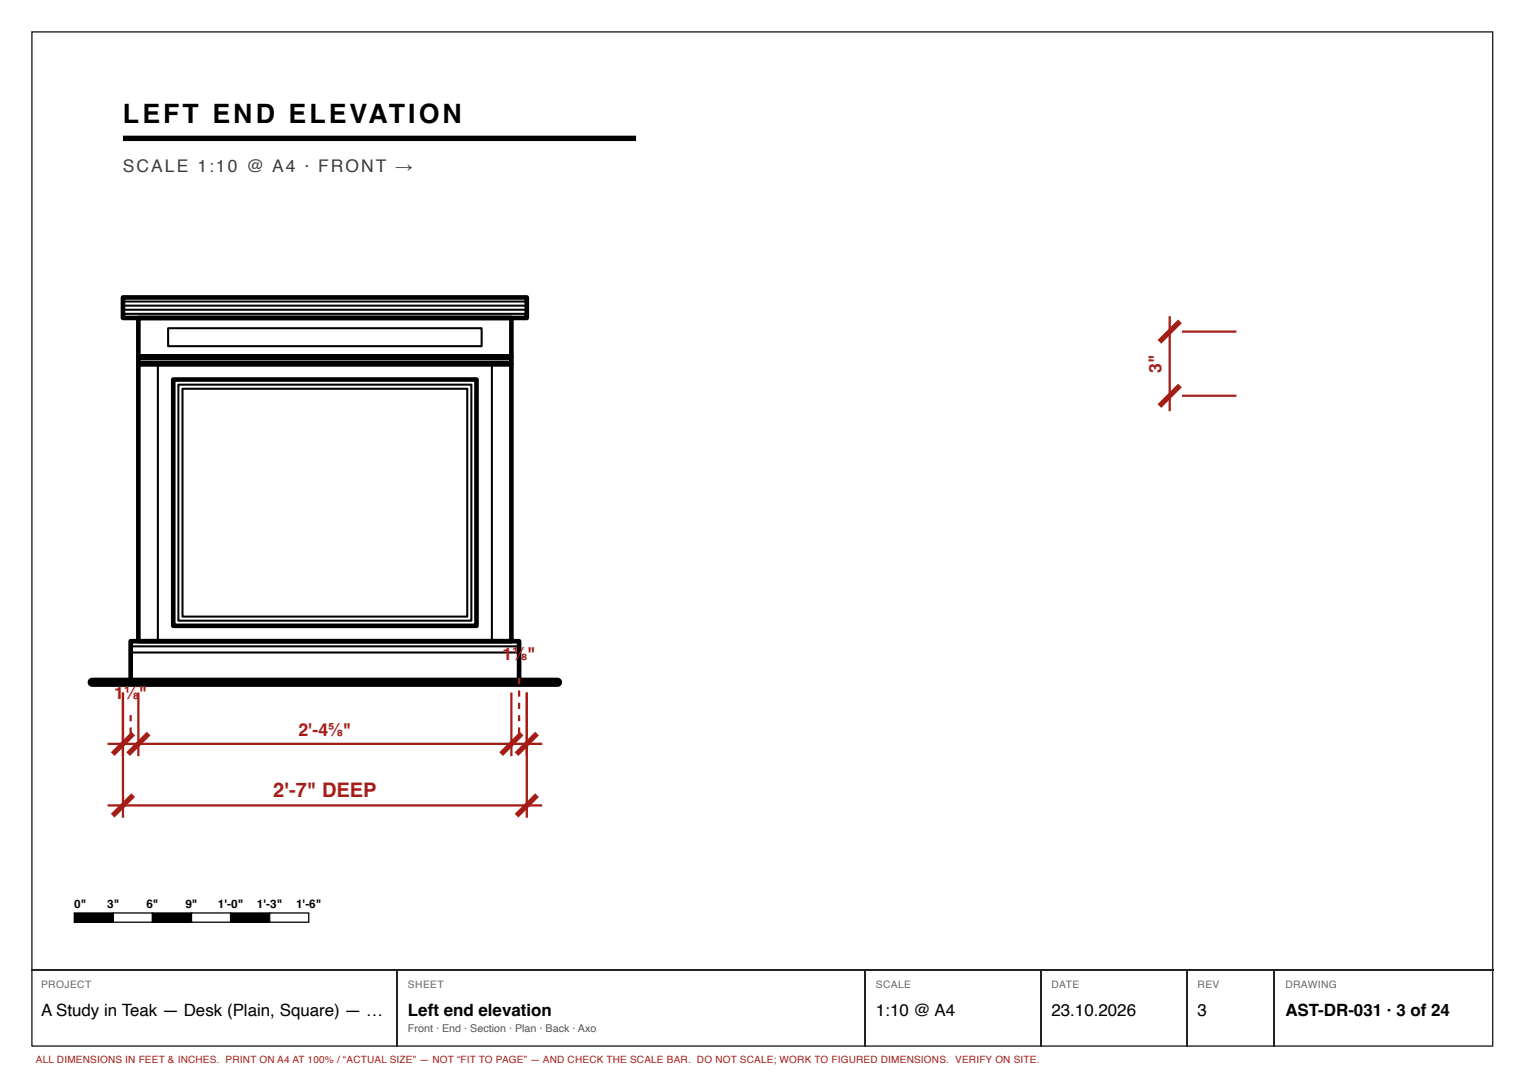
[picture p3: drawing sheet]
<svg xmlns="http://www.w3.org/2000/svg" width="297mm" height="210mm" viewBox="0 0 297 210" stroke-linecap="round" stroke-linejoin="round" font-family="sans-serif">
<path d="M6.2 6.2h284.7v197.7h-284.7z" fill="none" stroke="#222" stroke-width=".26"/>
<path d="M24 27h100" fill="none" stroke="#000" stroke-width="1" stroke-linecap="butt"/>
<path d="M24 58h78.7v4h-78.7zM27 62h72.7v7.5h-72.7zM27 69.5h72.7v1.5h-72.7zM27 71h72.7v54h-72.7zM33.8 74h59.1v48h-59.1zM25.5 125h75.7v8h-75.7z" fill="none" stroke="#000" stroke-width=".9"/>
<g fill="none" stroke="#000" stroke-width=".4">
<path d="M24 58.8h78.7M24 59.6h78.7M24 60.4h78.7M24 61.2h78.7M27 70h72.7M27 70.5h72.7M30.8 71v54M32.8 64h61.1v3.5h-61.1zM34.8 75h57.1v46h-57.1zM35.6 75.8h55.5v44.4h-55.5zM95.9 71v54M25.5 126h75.7"/>
<path d="M25.5 127.2h75.7"/>
</g>
<path d="M18 133h90.7" fill="none" stroke="#000" stroke-width="1.8"/>
<path d="M24 135v12.4M27 135v12.4M99.7 135v12.4M102.7 135v12.4M21 145h84.7" fill="none" stroke="#a51d17" stroke-width=".44"/>
<path d="M26 143l-4 4M29 143l-4 4M101.7 143l-4 4M104.7 143l-4 4" fill="none" stroke="#a51d17" stroke-width="1" stroke-linecap="butt"/>
<g fill="#a51d17">
<path d="M25.2 141.8h.5v1.2h-.5zM25.2 139.4h.5v1.2h-.5z"/>
<path d="M100.9 141.8h.5v1.2h-.5zM100.9 139.4h.5v1.2h-.5zM100.9 137h.5v1.2h-.5zM100.9 134.6h.5v1.2h-.5zM100.9 132.2h.5v1.2h-.5z"/>
</g>
<path d="M228 61.6v18.5M230.4 64.6h10.6M230.4 77.1h10.6M24 135v24.4M102.7 135v24.4M21 157h84.7" fill="none" stroke="#a51d17" stroke-width=".44"/>
<path d="M230 62.6l-4 4M230 75.1l-4 4M26 155l-4 4M104.7 155l-4 4" fill="none" stroke="#a51d17" stroke-width="1" stroke-linecap="butt"/>
<path d="M14.5 177.9h7.6v1.8h-7.6z" fill="#000"/>
<path d="M14.5 177.9h7.6v1.8h-7.6z" fill="none" stroke="#000" stroke-width=".25"/>
<path d="M22.1 177.9h7.6v1.8h-7.6z" fill="#fff"/>
<path d="M22.1 177.9h7.6v1.8h-7.6zM29.7 177.9h7.6v1.8h-7.6z" fill="none" stroke="#000" stroke-width=".25"/>
<path d="M29.7 177.9h7.6v1.8h-7.6z" fill="#000"/>
<path d="M37.3 177.9h7.6v1.8h-7.6z" fill="#fff"/>
<path d="M37.3 177.9h7.6v1.8h-7.6zM44.9 177.9h7.7v1.8h-7.7z" fill="none" stroke="#000" stroke-width=".25"/>
<path d="M44.9 177.9h7.7v1.8h-7.7z" fill="#000"/>
<path d="M52.6 177.9h7.6v1.8h-7.6z" fill="#fff"/>
<path d="M52.6 177.9h7.6v1.8h-7.6z" fill="none" stroke="#000" stroke-width=".25"/>
<path d="M6.1 189h284.9M77.4 189.2v14.8M168.7 189.2v14.8M202.8 189.2v14.8M231.4 189.2v14.8M248.3 189.2v14.8" fill="none" stroke="#222" stroke-width=".26"/>
<text font-size="5.2" x="24" y="24">LEFT END ELEVATION</text>
<text font-size="3.9" fill="#a51d17" x="53.2" y="155.4">2'-7&quot; DEEP</text>
<text font-size="3.4" fill="#3d3d3d" x="24" y="33.6">SCALE 1:10 @ A4 · FRONT →</text>
<g font-size="3.4" fill="#a51d17">
<text x="226.4" y="72.6" transform="rotate(-90 226.4 72.6)">3&quot;</text>
<text x="97.9" y="128.6">1⅛&quot;</text>
<text x="22.2" y="136.2">1</text>
<text x="24.2" y="136.2">⅛</text>
<text x="27" y="136.2">&quot;</text>
<text x="58.2" y="143.4">2'-4⅝&quot;</text>
</g>
<g font-size="3.3">
<text x="8" y="197.9">A Study in Teak — Desk (Plain, Square) — …</text>
<text x="79.5" y="197.9">Left end elevation</text>
<text x="170.7" y="197.9">1:10 @ A4</text>
<text x="204.9" y="197.9">23.10.2026</text>
<text x="233.4" y="197.9">3</text>
<text x="250.5" y="197.9">AST-DR-031 · 3 of 24</text>
</g>
<g font-size="2.3">
<text x="14.5" y="176.9">0&quot;</text>
<text x="20.9" y="176.9">3&quot;</text>
<text x="28.5" y="176.9">6&quot;</text>
<text x="36.1" y="176.9">9&quot;</text>
<text x="42.5" y="176.9">1'-0&quot;</text>
<text x="50.1" y="176.9">1'-3&quot;</text>
<text x="57.7" y="176.9">1'-6&quot;</text>
</g>
<text font-size="2.1" fill="#555" x="79.5" y="201.1">Front · End · Section · Plan · Back · Axo</text>
<g font-size="2" fill="#666">
<text x="8" y="192.6">PROJECT</text>
<text x="79.5" y="192.6">SHEET</text>
<text x="170.7" y="192.6">SCALE</text>
<text x="204.9" y="192.6">DATE</text>
<text x="233.4" y="192.6">REV</text>
<text x="250.5" y="192.6">DRAWING</text>
</g>
<text font-size="1.9" fill="#a51d17" x="7" y="207.2">ALL DIMENSIONS IN FEET &amp; INCHES. PRINT ON A4 AT 100% / “ACTUAL SIZE” — NOT “FIT TO PAGE” — AND CHECK THE SCALE BAR. DO NOT SCALE; WORK TO FIGURED DIMENSIONS. VERIFY ON SITE.</text>
</svg>
